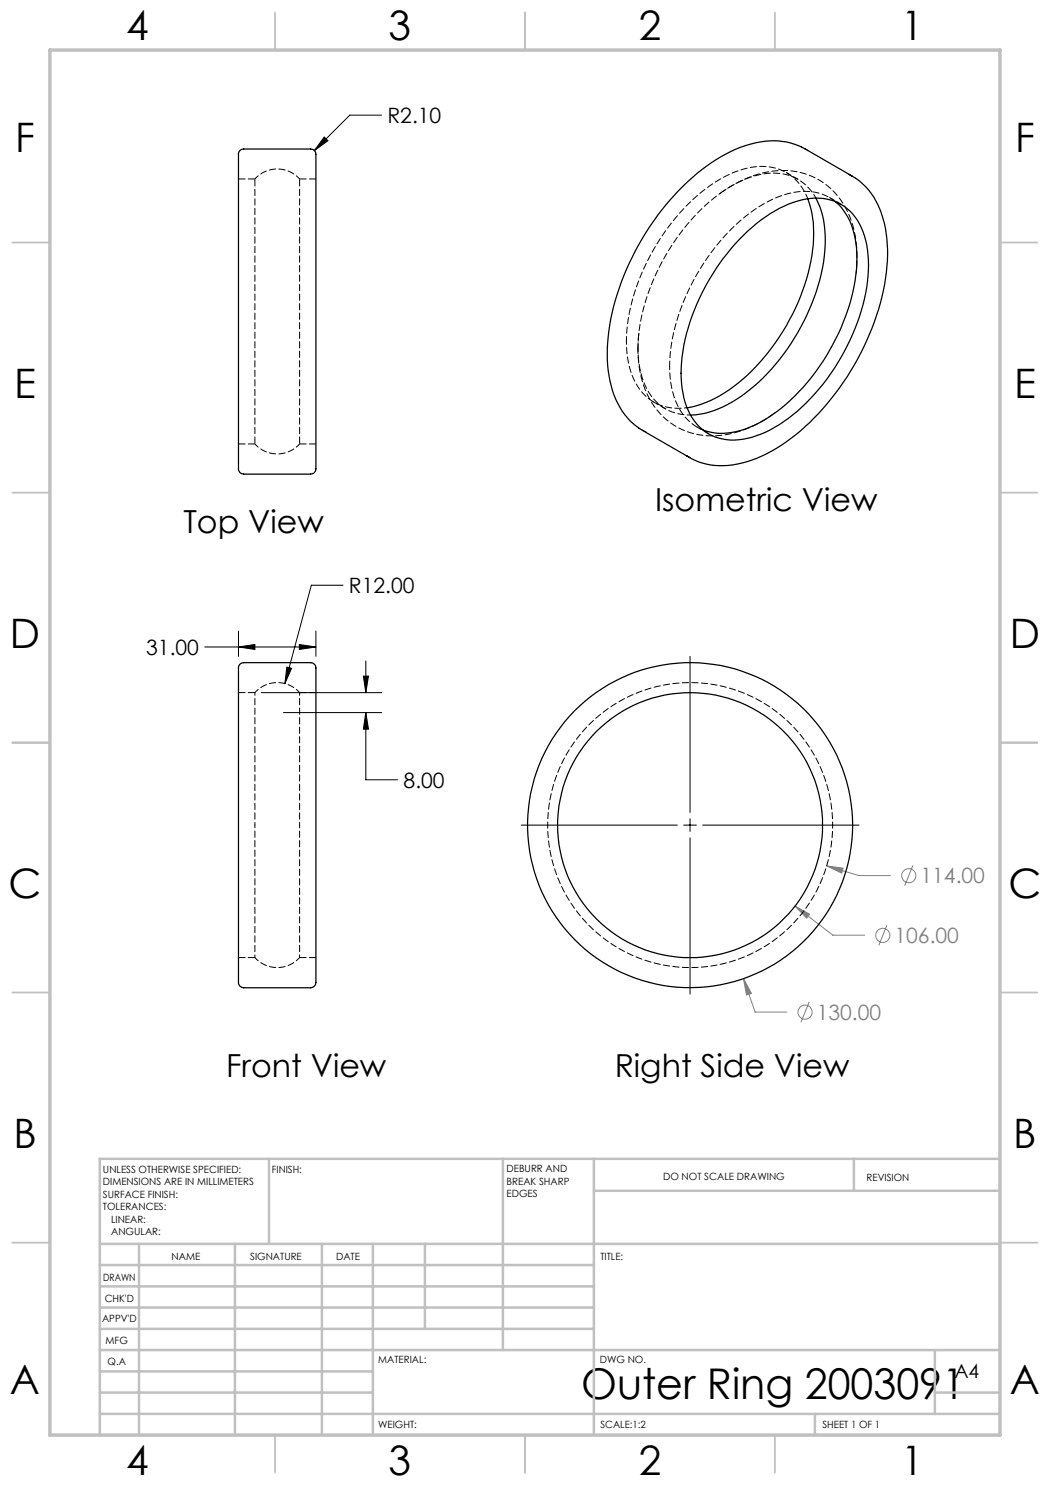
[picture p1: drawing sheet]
<svg xmlns="http://www.w3.org/2000/svg" width="210mm" height="297mm" viewBox="0 0 210 297" stroke-linecap="round" stroke-linejoin="round" font-family="sans-serif">
<g fill="none" stroke="#808080" stroke-width=".2">
<path d="M165.3 173.2l3.3 .4-.3 1zM165.3 173.2l6.5 1.9h6.3M182.6 173.1l-1.7 4.1M148.7 195.7l1.6 3-1 .3zM148.7 195.7l2.3 6.7h6.4M159 181.2l2.9 1.6-.6 .8zM159 181.2l7.6 5.8h6.3M177.4 185.1l-1.6 4M161.8 200.4l-1.6 4"/>
<circle cx="181.7" cy="175.1" r="1.42"/>
<circle cx="176.6" cy="187.1" r="1.41"/>
<circle cx="161" cy="202.4" r="1.41"/>
</g>
<g fill="none" stroke="#000" stroke-width=".2">
<path d="M64.8 27.4l.8 .7-2.7 2zM76.3 23h-6.3l-7.1 7.1M68.6 117h-6.3l-5.3 19.7M41 129.4h22.2M47.7 129.4l3.3-.5v1zM47.7 126.2v5.1M52.2 138.5h24.1M57.4 133.4l.9 .3-1.3 3zM59.9 128.9l3.3 .5-3.3 .5zM63.2 126.2v5.1M72.7 135.2h1l-.5 3.3zM73.2 132.2v6.3"/>
<path d="M138 131.3v31.2M56.7 142.5h19.6M73.2 142.5l.5 3.3h-1zM73.2 142.5v13.5h6.3M104.2 165h31.3M136.7 165h2.6M138 163.8v2.5M138 167.6v31.2M140.5 165h31.3"/>
</g>
<g fill="none" stroke="#c0c0c0" stroke-width=".35">
<path d="M55 2.5v7.5M105 2.5v7.5M155 2.5v7.5M2.5 48.5h7.5M200 48.5h7.5M2.5 98.5h7.5M200 98.5h7.5M2.5 148.5h7.5M200 148.5h7.5M2.5 198.5h7.5M200 198.5h7.5M2.5 248.5h7.5"/>
<path d="M200 248.5h7.5M55 287v7.5M105 287v7.5M155 287v7.5"/>
</g>
<g fill="none" stroke="#c0c0c0" stroke-width=".5">
<path d="M53.8 231.8v17M100.6 231.8v38.2M118.8 231.8v55.2M118.8 238.2h81.2M170.8 231.8v6.4M200 231.8h-180v55.2M20 248.8h180M20 257.3h98.8M20 253h98.8M27.8 248.8v38.2M47 248.8v38.2M64.4 248.8v38.2"/>
<path d="M74.6 248.8v38.2M85 248.8v17M20 265.8h98.8M20 261.5h98.8M20 278.5h54.6M20 274.3h54.6M20 270h180M187 278.5h13M187 270v12.8M20 282.8h180M163 282.8v4.2"/>
</g>
<path d="M10 10h190v277h-190z" fill="none" stroke="#c0c0c0" stroke-width=".7"/>
<path d="M47.7 129.4l3.3-.5v1zM59.9 128.9l3.3 .5-3.3 .5zM73.2 142.5l.5 3.3h-1zM72.7 135.2h1l-.5 3.3zM57.4 133.4l-.4 3.3 1.3-3zM64.8 27.4l-1.9 2.7 2.7-2z" fill="#000"/>
<path d="M148.7 195.7l.6 3.3 1-.3zM159 181.2l2.3 2.4 .6-.8zM165.3 173.2l3 1.4 .3-1z" fill="#808080"/>
<g fill="none" stroke="#000" stroke-width=".25">
<path d="M48 30.1l.7-.3h13.4a1.18 1.18 0 0 1 1.1 1.6v62a1.16 1.16 0 0 1-1.1 1.4h-13.4a1.29 1.29 0 0 1-1-1.7v-62.4zM160.3 29.4a15.1 15.1 0 0 0-12.1 0 38.5 38.5 0 0 0-15.9 12.7 50.8 50.8 0 0 0-10.8 26.4 22 22 0 0 0 3 13.8l1.6 1.9 1.7 1.4M160.3 29.4l10.2 5.8M161.5 39.8a24.1 24.1 0 0 1 .1 14.8 43 43 0 0 1-15.8 23.4 20.7 20.7 0 0 1-8.4 3.6M163.2 39.6a20.2 20.2 0 0 1 1.5 12.9 43.1 43.1 0 0 1-16.5 26.8 18.4 18.4 0 0 1-10.1 3.7M169.8 34.9l1.3 .7M171.1 35.7a14.6 14.6 0 0 1 6 10 37.7 37.7 0 0 1-3.2 21.1 50.9 50.9 0 0 1-16.7 21.6 22.3 22.3 0 0 1-14.3 4.7l-2.5-.5-1.7-.7M149.5 46.2a22.9 22.9 0 0 1 12.6-6.5 9.8 9.8 0 0 1 10.8 7.5 28.3 28.3 0 0 1-1.4 17.3 41.9 41.9 0 0 1-15.6 20.4 16 16 0 0 1-11.4 2.9 9.9 9.9 0 0 1-7.5-7.3 28.4 28.4 0 0 1 1.4-17.4 44.8 44.8 0 0 1 11.1-16.9zM167 40.3a13 13 0 0 1 4.3 9.3 36.7 36.7 0 0 1-5.4 20.5 36.7 36.7 0 0 1-15.1 15 13.1 13.1 0 0 1-10.2 .9M127.8 85.7l10.2 5.8M137.3 91.1l1.4 .8M48 132.9l.7-.4h13.4a1.21 1.21 0 0 1 1.1 1.7v61.9a1.14 1.14 0 0 1-1.1 1.5h-13.4a1.26 1.26 0 0 1-1-1.7v-62.5z"/>
<circle cx="138" cy="165" r="26.5"/>
<circle cx="138" cy="165" r="32.5"/>
</g>
<path d="M137.4 81.5a9.8 9.8 0 0 1-11.3-7.4l-.6-2.8-.2-3M51 165v-26.5M59.9 165v-26.5M51 191.5v-26.5M59.9 191.5v-26.5" fill="none" stroke="#000" stroke-width=".2" stroke-dasharray="1.3 .6" stroke-dashoffset=".7"/>
<path d="M59.9 35.8a6 6 0 0 0-8.9 0M144.5 38.3a16.7 16.7 0 0 1 12.2-3.5 9.2 9.2 0 0 1 6.5 4.8M161.6 30.1l-.6-.3M171.2 54.6l.1-.8M127.6 69.8a17.7 17.7 0 0 0 6.4 14.7 15.4 15.4 0 0 0 15.2 1.3l3-1.4 2.3-1.5M51 88.8a6 6 0 0 0 8.9 0M128.5 86l.7 .4M59.9 138.5a6 6 0 0 0-8.9 0M51 191.5a6 6 0 0 0 8.9 0" fill="none" stroke="#000" stroke-width=".2" stroke-dasharray="1.3 .6" stroke-dashoffset=".4"/>
<path d="M51 35.8h-3.3M63.2 35.8h-3.3M171.3 53.6a19.6 19.6 0 0 0-4.4-15.2 14.6 14.6 0 0 0-15.3-3.6 25.3 25.3 0 0 0-7.7 4M47.7 88.8h3.3M51 88.8v-53M59.9 88.8v-53M59.9 88.8h3.3M51 138.5h-3.3M63.2 138.5h-3.3M47.7 191.5h3.3M59.9 191.5h3.3" fill="none" stroke="#000" stroke-width=".2" stroke-dasharray="1.3 .6" stroke-dashoffset="-.1"/>
<path d="M127.7 67.4a42.5 42.5 0 0 1 16.6-29M138.1 83a9.7 9.7 0 0 1-9.7-7.6l-.6-2.7-.2-3.1M140.6 86a10.9 10.9 0 0 1-6.3-8.7l-.4-4M166.5 165a28.5 28.5 0 0 0-41.9-25.1 28.5 28.5 0 0 0-2.4 48.8 28.5 28.5 0 0 0 44.2-21l.1-2.7" fill="none" stroke="#000" stroke-width=".2" stroke-dasharray="1.3 .6" stroke-dashoffset=".6"/>
<path d="M127.6 69.6l.1-2.1" fill="none" stroke="#000" stroke-width=".2" stroke-dasharray="1.3 .6" stroke-dashoffset=".5"/>
<path d="M159.6 35.9l-2.3-1.4M168.2 40.8l-2.3-1.3M133.9 73.3a41.2 41.2 0 0 1 9.9-24.8 28.1 28.1 0 0 1 14.3-9.9 10.2 10.2 0 0 1 8.9 1.7M130.8 80.4l2.3 1.4M139.4 85.4l2.3 1.3" fill="none" stroke="#000" stroke-width=".2" stroke-dasharray="1.3 .6" stroke-dashoffset=".2"/>
<path d="M125.3 68.3a41.2 41.2 0 0 1 9.9-24.8 28.1 28.1 0 0 1 14.3-9.9 9.8 9.8 0 0 1 12.1 6.1" fill="none" stroke="#000" stroke-width=".2" stroke-dasharray="1.3 .6" stroke-dashoffset=".3"/>
<path d="M127.8 66.7l-.2 3.1M154.8 82.7l.3-.2" fill="none" stroke="#000" stroke-width=".2" stroke-dasharray="1.3 .6"/>
<text font-size="8.5" x="116.2" y="279.7">Outer Ring 2003091</text>
<g font-size="8.1">
<text x="25.2" y="8">4</text>
<text x="77.7" y="8">3</text>
<text x="127.7" y="8">2</text>
<text x="180.2" y="8">1</text>
<text x="3" y="30.4">F</text>
<text x="203" y="30.4">F</text>
<text x="2.8" y="79.6">E</text>
<text x="202.8" y="79.6">E</text>
<text x="2" y="129.6">D</text>
<text x="202" y="129.6">D</text>
<text x="1.7" y="179.6">C</text>
<text x="201.7" y="179.6">C</text>
<text x="2.7" y="229.6">B</text>
<text x="202.7" y="229.6">B</text>
<text x="2" y="278.9">A</text>
<text x="202" y="278.9">A</text>
<text x="25.2" y="295">4</text>
<text x="77.7" y="295">3</text>
<text x="127.7" y="295">2</text>
<text x="180.2" y="295">1</text>
</g>
<g font-size="6.3">
<text x="36.7" y="106.7">Top View</text>
<text x="131" y="102.2">Isometric View</text>
<text x="45.2" y="215.4">Front View</text>
<text x="122.9" y="215.4">Right Side View</text>
</g>
<g font-size="4.2">
<text x="77.5" y="24.6">R2.10</text>
<text x="69.8" y="118.6">R12.00</text>
<text x="29.2" y="131">31.00</text>
<text x="80.7" y="157.5">8.00</text>
</g>
<g font-size="4.2" fill="#808080">
<text x="184.1" y="176.7">114.00</text>
<text x="178.9" y="188.6">106.00</text>
<text x="163.4" y="204">130.00</text>
</g>
<text font-size="3.9" x="190.9" y="275.5">A4</text>
<g font-size="2">
<text x="20.6" y="234.6">UNLESS OTHERWISE SPECIFIED:</text>
<text x="20.6" y="237.1">DIMENSIONS ARE IN MILLIMETERS</text>
<text x="20.6" y="239.6">SURFACE FINISH:</text>
<text x="54.4" y="234.6">FINISH:</text>
<text x="101.3" y="234.5">DEBURR AND</text>
<text x="101.3" y="237">BREAK SHARP</text>
<text x="101.3" y="239.5">EDGES</text>
<text x="132.6" y="236">DO NOT SCALE DRAWING</text>
<text x="173.3" y="236.2">REVISION</text>
<text x="20.6" y="242.1">TOLERANCES:</text>
<text x="22.2" y="244.6">LINEAR:</text>
<text x="22.2" y="247.1">ANGULAR:</text>
<text x="34.3" y="252">NAME</text>
<text x="50" y="251.9">SIGNATURE</text>
<text x="67.2" y="251.9">DATE</text>
<text x="120.1" y="251.9">TITLE:</text>
<text x="20.6" y="256.1">DRAWN</text>
<text x="20.9" y="260.3">CHK'D</text>
<text x="20.4" y="264.4">APPV'D</text>
<text x="21.1" y="268.8">MFG</text>
<text x="21.5" y="273">Q.A</text>
<text x="75.6" y="272.5">MATERIAL:</text>
<text x="120" y="272.5">DWG NO.</text>
<text x="75.6" y="285.5">WEIGHT:</text>
<text x="120.1" y="285.6">SCALE:1:2</text>
<text x="164.5" y="285.6">SHEET 1 OF 1</text>
</g>
</svg>
